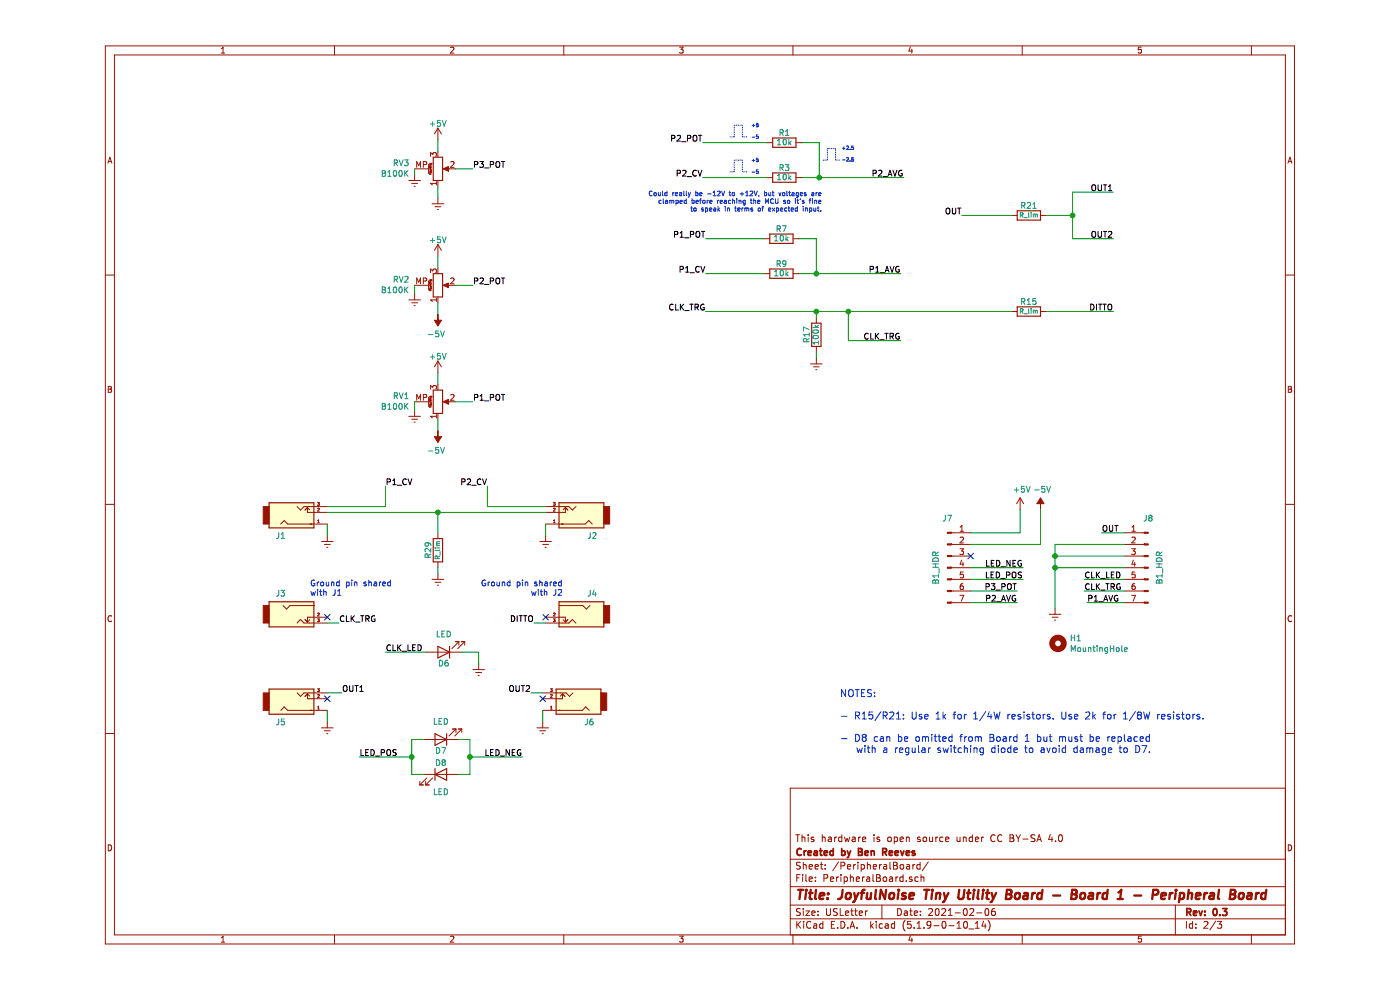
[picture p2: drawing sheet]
EESchema Schematic File Version 4
EELAYER 30 0
EELAYER END
$Descr USLetter 11000 8500
encoding utf-8
Sheet 2 3
Title "JoyfulNoise Tiny Utility Board - Board 1 - Peripheral Board"
Date "2021-02-06"
Rev "0.3"
Comp "Created by Ben Reeves"
Comment1 "This hardware is open source under CC BY-SA 4.0"
Comment2 ""
Comment3 ""
Comment4 ""
$EndDescr
$Comp
L Device:R_POT_MountingPin RV3
U 1 1
P 3250 1450
F 0 "RV3" H 3007 1404 50  0000 R CNN
F 1 "B100K" H 3007 1495 50  0000 R CNN
F 2 "SDIY:Potentiometer_Alpha_9mm_WithGround" H 3250 1450 50  0001 C CNN
F 3 "" H 3250 1450 50  0001 C CNN
F 4 "" H 3250 1450 50  0001 C CNN "Part"
F 5 "-smtmfg" H 3250 1450 50  0001 C CNN "Config"
F 6 "Alpha 9mm Vertical Potentiometer" H 3250 1450 50  0001 C CNN "Type"
	1    3250 1450
	1    0    0    1   
$EndComp
$Comp
L power:+5V #PWR01
U 1 1
P 3250 1200
F 0 "#PWR01" H 3250 1050 50  0001 C CNN
F 1 "+5V" H 3250 1340 50  0000 C CNN
F 2 "" H 3250 1200 50  0001 C CNN
F 3 "" H 3250 1200 50  0001 C CNN
	1    3250 1200
	1    0    0    -1  
$EndComp
$Comp
L Device:R_POT_MountingPin RV2
U 1 1
P 3250 2450
F 0 "RV2" H 3007 2404 50  0000 R CNN
F 1 "B100K" H 3007 2495 50  0000 R CNN
F 2 "SDIY:Potentiometer_Alpha_9mm_WithGround" H 3250 2450 50  0001 C CNN
F 3 "" H 3250 2450 50  0001 C CNN
F 4 "" H 3250 2450 50  0001 C CNN "Part"
F 5 "-smtmfg" H 3250 2450 50  0001 C CNN "Config"
F 6 "Alpha 9mm Vertical Potentiometer" H 3250 2450 50  0001 C CNN "Type"
	1    3250 2450
	1    0    0    1   
$EndComp
$Comp
L power:+5V #PWR02
U 1 1
P 3250 2200
F 0 "#PWR02" H 3250 2050 50  0001 C CNN
F 1 "+5V" H 3250 2340 50  0000 C CNN
F 2 "" H 3250 2200 50  0001 C CNN
F 3 "" H 3250 2200 50  0001 C CNN
	1    3250 2200
	1    0    0    -1  
$EndComp
$Comp
L SDIY:JACK_MONO J1
U 1 1
P 1850 4400
F 0 "J1" H 1900 4200 50  0000 C CNN
F 1 "3.5mm Mono Jack" H 2000 4550 50  0001 C CNN
F 2 "SDIY:PJ301M-12_Thonkiconn" H 1850 4400 50  0001 C CNN
F 3 "" H 1850 4400 50  0001 C CNN
F 4 "" H 1850 4400 50  0001 C CNN "Part"
F 5 "-smtmfg" H 1850 4400 50  0001 C CNN "Config"
F 6 "Thonkiconn Jack" H 1850 4400 50  0001 C CNN "Type"
	1    1850 4400
	1    0    0    -1  
$EndComp
$Comp
L Device:R_POT_MountingPin RV1
U 1 1
P 3250 3450
F 0 "RV1" H 3007 3404 50  0000 R CNN
F 1 "B100K" H 3007 3495 50  0000 R CNN
F 2 "SDIY:Potentiometer_Alpha_9mm_WithGround" H 3250 3450 50  0001 C CNN
F 3 "" H 3250 3450 50  0001 C CNN
F 4 "" H 3250 3450 50  0001 C CNN "Part"
F 5 "-smtmfg" H 3250 3450 50  0001 C CNN "Config"
F 6 "Alpha 9mm Vertical Potentiometer" H 3250 3450 50  0001 C CNN "Type"
	1    3250 3450
	1    0    0    1   
$EndComp
$Comp
L power:+5V #PWR03
U 1 1
P 3250 3200
F 0 "#PWR03" H 3250 3050 50  0001 C CNN
F 1 "+5V" H 3250 3340 50  0000 C CNN
F 2 "" H 3250 3200 50  0001 C CNN
F 3 "" H 3250 3200 50  0001 C CNN
	1    3250 3200
	1    0    0    -1  
$EndComp
$Comp
L SDIY:JACK_MONO J2
U 1 1
P 4625 4400
F 0 "J2" H 4675 4200 50  0000 C CNN
F 1 "3.5mm Mono Jack" H 4775 4550 50  0001 C CNN
F 2 "SDIY:PJ301M-12_Thonkiconn" H 4625 4400 50  0001 C CNN
F 3 "" H 4625 4400 50  0001 C CNN
F 4 "" H 4625 4400 50  0001 C CNN "Part"
F 5 "-smtmfg" H 4625 4400 50  0001 C CNN "Config"
F 6 "Thonkiconn Jack" H 4625 4400 50  0001 C CNN "Type"
	1    4625 4400
	-1   0    0    -1  
$EndComp
Text Label 2800 4175 0    50   ~ 0
P1_CV
Text Label 3675 4175 2    50   ~ 0
P2_CV
$Comp
L SDIY:JACK_MONO_NoRing J4
U 1 1
P 4625 5300
F 0 "J4" H 4675 5100 50  0000 C CNN
F 1 "3.5mm Mono Jack" H 4775 5450 50  0001 C CNN
F 2 "SDIY:PJ301M-12_Thonkiconn_NoGround" H 4625 5300 50  0001 C CNN
F 3 "" H 4625 5300 50  0001 C CNN
F 4 "" H 4625 5300 50  0001 C CNN "Part"
F 5 "-smtmfg" H 4625 5300 50  0001 C CNN "Config"
F 6 "Thonkiconn Jack" H 4625 5300 50  0001 C CNN "Type"
	1    4625 5300
	-1   0    0    1   
$EndComp
NoConn ~ 4175 5300
$Comp
L power:GNDREF #PWR04
U 1 1
P 2300 4600
F 0 "#PWR04" H 2300 4350 50  0001 C CNN
F 1 "GNDREF" H 2300 4450 50  0001 C CNN
F 2 "" H 2300 4600 50  0001 C CNN
F 3 "" H 2300 4600 50  0001 C CNN
	1    2300 4600
	1    0    0    -1  
$EndComp
$Comp
L power:GNDREF #PWR05
U 1 1
P 4175 4600
F 0 "#PWR05" H 4175 4350 50  0001 C CNN
F 1 "GNDREF" H 4175 4450 50  0001 C CNN
F 2 "" H 4175 4600 50  0001 C CNN
F 3 "" H 4175 4600 50  0001 C CNN
	1    4175 4600
	-1   0    0    -1  
$EndComp
$Comp
L SDIY:JACK_MONO J5
U 1 1
P 1850 6000
F 0 "J5" H 1900 5800 50  0000 C CNN
F 1 "3.5mm Mono Jack" H 2000 6150 50  0001 C CNN
F 2 "SDIY:PJ301M-12_Thonkiconn" H 1850 6000 50  0001 C CNN
F 3 "" H 1850 6000 50  0001 C CNN
F 4 "" H 1850 6000 50  0001 C CNN "Part"
F 5 "-smtmfg" H 1850 6000 50  0001 C CNN "Config"
F 6 "Thonkiconn Jack" H 1850 6000 50  0001 C CNN "Type"
	1    1850 6000
	1    0    0    -1  
$EndComp
Text Label 2425 5950 0    50   ~ 0
OUT1
$Comp
L SDIY:JACK_MONO J6
U 1 1
P 4600 6000
F 0 "J6" H 4650 5800 50  0000 C CNN
F 1 "3.5mm Mono Jack" H 4750 6150 50  0001 C CNN
F 2 "SDIY:PJ301M-12_Thonkiconn" H 4600 6000 50  0001 C CNN
F 3 "" H 4600 6000 50  0001 C CNN
F 4 "" H 4600 6000 50  0001 C CNN "Part"
F 5 "-smtmfg" H 4600 6000 50  0001 C CNN "Config"
F 6 "Thonkiconn Jack" H 4600 6000 50  0001 C CNN "Type"
	1    4600 6000
	-1   0    0    -1  
$EndComp
Text Label 4050 5950 2    50   ~ 0
OUT2
NoConn ~ 2300 6000
NoConn ~ 4150 6000
$Comp
L power:GNDREF #PWR08
U 1 1
P 4150 6200
F 0 "#PWR08" H 4150 5950 50  0001 C CNN
F 1 "GNDREF" H 4150 6050 50  0001 C CNN
F 2 "" H 4150 6200 50  0001 C CNN
F 3 "" H 4150 6200 50  0001 C CNN
	1    4150 6200
	-1   0    0    -1  
$EndComp
$Comp
L power:GNDREF #PWR09
U 1 1
P 2300 6200
F 0 "#PWR09" H 2300 5950 50  0001 C CNN
F 1 "GNDREF" H 2300 6050 50  0001 C CNN
F 2 "" H 2300 6200 50  0001 C CNN
F 3 "" H 2300 6200 50  0001 C CNN
	1    2300 6200
	1    0    0    -1  
$EndComp
$Comp
L power:GNDREF #PWR013
U 1 1
P 3250 1700
F 0 "#PWR013" H 3250 1450 50  0001 C CNN
F 1 "GNDREF" H 3250 1550 50  0001 C CNN
F 2 "" H 3250 1700 50  0001 C CNN
F 3 "" H 3250 1700 50  0001 C CNN
	1    3250 1700
	1    0    0    -1  
$EndComp
$Comp
L power:GNDREF #PWR015
U 1 1
P 3600 5700
F 0 "#PWR015" H 3600 5450 50  0001 C CNN
F 1 "GNDREF" H 3600 5550 50  0001 C CNN
F 2 "" H 3600 5700 50  0001 C CNN
F 3 "" H 3600 5700 50  0001 C CNN
	1    3600 5700
	1    0    0    -1  
$EndComp
$Comp
L Device:LED D7
U 1 1
P 3275 6350
F 0 "D7" H 3275 6450 50  0000 C CNN
F 1 "LED" H 3275 6200 50  0000 C CNN
F 2 "LEDs:LED_D3.0mm" H 3275 6350 50  0001 C CNN
F 3 "" H 3275 6350 50  0001 C CNN
F 4 "" H 3275 6350 50  0001 C CNN "Part"
F 5 "-smtmfg" H 3275 6350 50  0001 C CNN "Config"
F 6 "3mm LED" H 3275 6350 50  0001 C CNN "Type"
	1    3275 6350
	-1   0    0    1   
$EndComp
$Comp
L Device:LED D8
U 1 1
P 3275 6650
F 0 "D8" H 3275 6750 50  0000 C CNN
F 1 "LED" H 3275 6500 50  0000 C CNN
F 2 "LEDs:LED_D3.0mm" H 3275 6650 50  0001 C CNN
F 3 "" H 3275 6650 50  0001 C CNN
F 4 "" H 3275 6650 50  0001 C CNN "Part"
F 5 "-smtmfg" H 3275 6650 50  0001 C CNN "Config"
F 6 "3mm LED" H 3275 6650 50  0001 C CNN "Type"
	1    3275 6650
	1    0    0    -1  
$EndComp
Text Label 3550 3450 0    50   ~ 0
P1_POT
Text Label 3550 2450 0    50   ~ 0
P2_POT
Text Label 3550 1450 0    50   ~ 0
P3_POT
Text Label 2800 5600 0    50   ~ 0
CLK_LED
Text Label 2575 6500 0    50   ~ 0
LED_POS
Text Label 3975 6500 2    50   ~ 0
LED_NEG
Wire Wire Line
	3250 1200 3250 1300
Wire Wire Line
	3250 2200 3250 2300
Wire Wire Line
	3250 2600 3250 2700
Wire Wire Line
	3250 3200 3250 3300
Wire Wire Line
	3250 3600 3250 3700
Wire Wire Line
	2300 4350 2800 4350
Wire Wire Line
	4175 4350 3675 4350
Wire Wire Line
	2300 4500 2300 4600
Wire Wire Line
	4175 4500 4175 4600
Wire Wire Line
	2300 5950 2425 5950
Wire Wire Line
	4150 5950 4050 5950
Wire Wire Line
	2300 6100 2300 6200
Wire Wire Line
	4150 6100 4150 6200
Wire Wire Line
	3400 1450 3550 1450
Wire Wire Line
	3400 2450 3550 2450
Wire Wire Line
	3400 3450 3550 3450
Wire Wire Line
	3150 5600 2800 5600
Wire Wire Line
	3450 5600 3600 5600
Wire Wire Line
	3600 5600 3600 5700
Wire Wire Line
	3525 6650 3425 6650
Wire Wire Line
	3525 6350 3525 6500
Wire Wire Line
	3525 6350 3425 6350
Wire Wire Line
	3125 6350 3025 6350
Wire Wire Line
	3025 6350 3025 6500
Wire Wire Line
	3025 6650 3125 6650
Wire Wire Line
	2575 6500 3025 6500
Connection ~ 3025 6500
Wire Wire Line
	3525 6500 3975 6500
Connection ~ 3525 6500
Wire Wire Line
	3025 6500 3025 6650
Wire Wire Line
	3525 6500 3525 6650
$Comp
L Device:LED D6
U 1 1
P 3300 5600
F 0 "D6" H 3300 5700 50  0000 C CNN
F 1 "LED" H 3300 5450 50  0000 C CNN
F 2 "LEDs:LED_D3.0mm" H 3300 5600 50  0001 C CNN
F 3 "" H 3300 5600 50  0001 C CNN
F 4 "" H 3300 5600 50  0001 C CNN "Part"
F 5 "-smtmfg" H 3300 5600 50  0001 C CNN "Config"
F 6 "3mm LED" H 3300 5600 50  0001 C CNN "Type"
	1    3300 5600
	-1   0    0    1   
$EndComp
$Comp
L power:-5V #PWR0107
U 1 1
P 3250 2700
F 0 "#PWR0107" H 3250 2800 50  0001 C CNN
F 1 "-5V" H 3265 2873 50  0000 C CNN
F 2 "" H 3250 2700 50  0001 C CNN
F 3 "" H 3250 2700 50  0001 C CNN
	1    3250 2700
	-1   0    0    1   
$EndComp
$Comp
L power:-5V #PWR0108
U 1 1
P 3250 3700
F 0 "#PWR0108" H 3250 3800 50  0001 C CNN
F 1 "-5V" H 3265 3873 50  0000 C CNN
F 2 "" H 3250 3700 50  0001 C CNN
F 3 "" H 3250 3700 50  0001 C CNN
	1    3250 3700
	-1   0    0    1   
$EndComp
Wire Wire Line
	4075 5350 4175 5350
$Comp
L Connector:Conn_01x07_Male J?
U 1 1
P 7625 4875
AR Path="/61DF2F72" Ref="J?"  Part="1" 
AR Path="/5FE97452/61DF2F72" Ref="J?"  Part="1" 
AR Path="/5FE9B0F3/61DF2F72" Ref="J7"  Part="1" 
F 0 "J7" H 7625 5300 50  0000 C CNN
F 1 "B1_HDR" V 7525 4875 50  0000 C CNN
F 2 "Pin_Headers:Pin_Header_Straight_1x07_Pitch2.54mm" H 7625 4875 50  0001 C CNN
F 3 "" H 7625 4875 50  0001 C CNN
F 4 "" H 7625 4875 50  0001 C CNN "Part"
F 5 "-smtmfg" H 7625 4875 50  0001 C CNN "Config"
F 6 "1x7 Male Pin Header" H 7625 4875 50  0001 C CNN "Type"
	1    7625 4875
	1    0    0    -1  
$EndComp
$Comp
L Connector:Conn_01x07_Male J?
U 1 1
P 9350 4875
AR Path="/61DF2F7C" Ref="J?"  Part="1" 
AR Path="/5FE97452/61DF2F7C" Ref="J?"  Part="1" 
AR Path="/5FE9B0F3/61DF2F7C" Ref="J8"  Part="1" 
F 0 "J8" H 9350 5300 50  0000 C CNN
F 1 "B1_HDR" V 9250 4875 50  0000 C CNN
F 2 "Pin_Headers:Pin_Header_Straight_1x07_Pitch2.54mm" H 9350 4875 50  0001 C CNN
F 3 "" H 9350 4875 50  0001 C CNN
F 4 "" H 9350 4875 50  0001 C CNN "Part"
F 5 "-smtmfg" H 9350 4875 50  0001 C CNN "Config"
F 6 "1x7 Male Pin Header" H 9350 4875 50  0001 C CNN "Type"
	1    9350 4875
	-1   0    0    -1  
$EndComp
$Comp
L Mechanical:MountingHole H1
U 1 1
P 8575 5525
F 0 "H1" H 8675 5571 50  0000 L CNN
F 1 "MountingHole" H 8675 5480 50  0000 L CNN
F 2 "Mounting_Holes:MountingHole_3.2mm_M3" H 8575 5525 50  0001 C CNN
F 3 "~" H 8575 5525 50  0001 C CNN
F 4 "Yes" H 8575 5525 50  0001 C CNN "Exclude"
F 5 "do not fit" H 8575 5525 50  0001 C CNN "Config"
	1    8575 5525
	1    0    0    -1  
$EndComp
$Comp
L Device:R R?
U 1 1
P 6225 1525
AR Path="/5FE97452/602D0D5F" Ref="R?"  Part="1" 
AR Path="/5FE9B0F3/602D0D5F" Ref="R3"  Part="1" 
F 0 "R3" V 6305 1525 50  0000 C CNN
F 1 "10k" V 6225 1525 50  0000 C CNN
F 2 "SDIY:R_Axial_DIN0207_L6.3mm_D2.5mm_P2.54mm_Vertical" V 6155 1525 50  0001 C CNN
F 3 "" H 6225 1525 50  0001 C CNN
F 4 "" H 6225 1525 50  0001 C CNN "Part"
F 5 "1%" H 6225 1525 50  0001 C CNN "Tolerance"
F 6 "C17414" H 6225 1525 50  0001 C CNN "LCSC"
F 7 "Yes" H 6225 1525 50  0001 C CNN "SMT Place"
F 8 "R_0805" H 6225 1525 50  0001 C CNN "SMT package"
F 9 "1% Metal Film Resistor" H 6225 1525 50  0001 C CNN "Type"
	1    6225 1525
	0    1    -1   0   
$EndComp
$Comp
L Device:R R?
U 1 1
P 6225 1225
AR Path="/5FE97452/602D0D65" Ref="R?"  Part="1" 
AR Path="/5FE9B0F3/602D0D65" Ref="R1"  Part="1" 
F 0 "R1" V 6305 1225 50  0000 C CNN
F 1 "10k" V 6225 1225 50  0000 C CNN
F 2 "SDIY:R_Axial_DIN0207_L6.3mm_D2.5mm_P2.54mm_Vertical" V 6155 1225 50  0001 C CNN
F 3 "" H 6225 1225 50  0001 C CNN
F 4 "" H 6225 1225 50  0001 C CNN "Part"
F 5 "1%" H 6225 1225 50  0001 C CNN "Tolerance"
F 6 "C17414" H 6225 1225 50  0001 C CNN "LCSC"
F 7 "Yes" H 6225 1225 50  0001 C CNN "SMT Place"
F 8 "R_0805" H 6225 1225 50  0001 C CNN "SMT package"
F 9 "1% Metal Film Resistor" H 6225 1225 50  0001 C CNN "Type"
	1    6225 1225
	0    1    -1   0   
$EndComp
Wire Wire Line
	6375 1525 6525 1525
Wire Wire Line
	6375 1225 6525 1225
Wire Wire Line
	6525 1225 6525 1525
Connection ~ 6525 1525
Text Notes 6010 1500 2    30   ~ 0
+5\n\n-5
Wire Notes Line
	5905 1475 5865 1475
Wire Notes Line
	5865 1475 5865 1375
Wire Notes Line
	5865 1375 5795 1375
Wire Notes Line
	5795 1375 5795 1475
Wire Notes Line
	5795 1475 5755 1475
Text Notes 6010 1200 2    30   ~ 0
+5\n\n-5
Wire Notes Line
	5905 1175 5865 1175
Wire Notes Line
	5865 1175 5865 1075
Wire Notes Line
	5865 1075 5795 1075
Wire Notes Line
	5795 1075 5795 1175
Wire Notes Line
	5795 1175 5755 1175
Text Notes 6715 1395 0    30   ~ 0
+2.5\n\n-2.5
Wire Notes Line
	6705 1375 6665 1375
Wire Notes Line
	6665 1375 6665 1275
Wire Notes Line
	6665 1275 6595 1275
Wire Notes Line
	6595 1275 6595 1375
Wire Notes Line
	6595 1375 6555 1375
Text Notes 6550 1825 2    40   ~ 0
Could really be -12V to +12V, but voltages are\nclamped before reaching the MCU so it’s fine\nto speak in terms of expected input.
Text Label 5525 1225 2    50   ~ 0
P2_POT
Text Label 5525 1525 2    50   ~ 0
P2_CV
Wire Wire Line
	6525 1525 7250 1525
Wire Wire Line
	5525 1225 6075 1225
Wire Wire Line
	5525 1525 6075 1525
Text Label 7250 1525 2    50   ~ 0
P2_AVG
$Comp
L Device:R R?
U 1 1
P 6200 2350
AR Path="/5FE97452/603377A1" Ref="R?"  Part="1" 
AR Path="/5FE9B0F3/603377A1" Ref="R9"  Part="1" 
F 0 "R9" V 6280 2350 50  0000 C CNN
F 1 "10k" V 6200 2350 50  0000 C CNN
F 2 "SDIY:R_Axial_DIN0207_L6.3mm_D2.5mm_P2.54mm_Vertical" V 6130 2350 50  0001 C CNN
F 3 "" H 6200 2350 50  0001 C CNN
F 4 "" H 6200 2350 50  0001 C CNN "Part"
F 5 "1%" H 6200 2350 50  0001 C CNN "Tolerance"
F 6 "C17414" H 6200 2350 50  0001 C CNN "LCSC"
F 7 "Yes" H 6200 2350 50  0001 C CNN "SMT Place"
F 8 "R_0805" H 6200 2350 50  0001 C CNN "SMT package"
F 9 "1% Metal Film Resistor" H 6200 2350 50  0001 C CNN "Type"
	1    6200 2350
	0    -1   -1   0   
$EndComp
$Comp
L Device:R R?
U 1 1
P 6200 2050
AR Path="/5FE97452/603377A7" Ref="R?"  Part="1" 
AR Path="/5FE9B0F3/603377A7" Ref="R7"  Part="1" 
F 0 "R7" V 6280 2050 50  0000 C CNN
F 1 "10k" V 6200 2050 50  0000 C CNN
F 2 "SDIY:R_Axial_DIN0207_L6.3mm_D2.5mm_P2.54mm_Vertical" V 6130 2050 50  0001 C CNN
F 3 "" H 6200 2050 50  0001 C CNN
F 4 "" H 6200 2050 50  0001 C CNN "Part"
F 5 "1%" H 6200 2050 50  0001 C CNN "Tolerance"
F 6 "C17414" H 6200 2050 50  0001 C CNN "LCSC"
F 7 "Yes" H 6200 2050 50  0001 C CNN "SMT Place"
F 8 "R_0805" H 6200 2050 50  0001 C CNN "SMT package"
F 9 "1% Metal Film Resistor" H 6200 2050 50  0001 C CNN "Type"
	1    6200 2050
	0    -1   -1   0   
$EndComp
Wire Wire Line
	6350 2350 6500 2350
Wire Wire Line
	6350 2050 6500 2050
Wire Wire Line
	6500 2050 6500 2350
Connection ~ 6500 2350
Text Label 5550 2050 2    50   ~ 0
P1_POT
Text Label 5550 2350 2    50   ~ 0
P1_CV
Wire Wire Line
	6500 2350 7225 2350
Wire Wire Line
	5550 2050 6050 2050
Wire Wire Line
	5550 2350 6050 2350
Text Label 7225 2350 2    50   ~ 0
P1_AVG
Text Label 8225 5075 2    50   ~ 0
P3_POT
Text Label 8225 5175 2    50   ~ 0
P2_AVG
Text Label 8800 5075 0    50   ~ 0
CLK_TRG
Text Label 8800 4975 0    50   ~ 0
CLK_LED
Text Label 8950 4575 0    50   ~ 0
OUT
Text Label 8275 4975 2    50   ~ 0
LED_POS
Text Label 8275 4875 2    50   ~ 0
LED_NEG
Text Label 8825 5175 0    50   ~ 0
P1_AVG
Wire Wire Line
	8225 5175 7825 5175
Wire Wire Line
	8825 5175 9150 5175
$Comp
L power:+5V #PWR?
U 1 1
P 8250 4375
AR Path="/5FE97452/60541A89" Ref="#PWR?"  Part="1" 
AR Path="/5FE9B0F3/60541A89" Ref="#PWR0104"  Part="1" 
F 0 "#PWR0104" H 8250 4225 50  0001 C CNN
F 1 "+5V" H 8265 4548 50  0000 C CNN
F 2 "" H 8250 4375 50  0001 C CNN
F 3 "" H 8250 4375 50  0001 C CNN
	1    8250 4375
	1    0    0    -1  
$EndComp
$Comp
L power:GNDREF #PWR?
U 1 1
P 8550 5225
AR Path="/5FE97452/60541A8F" Ref="#PWR?"  Part="1" 
AR Path="/5FE9B0F3/60541A8F" Ref="#PWR0106"  Part="1" 
F 0 "#PWR0106" H 8550 4975 50  0001 C CNN
F 1 "GNDREF" H 8550 5075 50  0001 C CNN
F 2 "" H 8550 5225 50  0001 C CNN
F 3 "" H 8550 5225 50  0001 C CNN
	1    8550 5225
	1    0    0    -1  
$EndComp
$Comp
L power:-5V #PWR?
U 1 1
P 8425 4375
AR Path="/5FE97452/60541A95" Ref="#PWR?"  Part="1" 
AR Path="/5FE9B0F3/60541A95" Ref="#PWR0109"  Part="1" 
F 0 "#PWR0109" H 8425 4475 50  0001 C CNN
F 1 "-5V" H 8440 4548 50  0000 C CNN
F 2 "" H 8425 4375 50  0001 C CNN
F 3 "" H 8425 4375 50  0001 C CNN
	1    8425 4375
	1    0    0    -1  
$EndComp
Connection ~ 8550 4875
Wire Wire Line
	8550 4875 9150 4875
Wire Wire Line
	8250 4375 8250 4575
Wire Wire Line
	7825 4575 8250 4575
Wire Wire Line
	8950 4575 9150 4575
Wire Wire Line
	7825 4675 8425 4675
Wire Wire Line
	8425 4675 8425 4375
Wire Wire Line
	8550 4875 8550 4775
Connection ~ 8550 4775
Wire Wire Line
	9150 4775 8550 4775
Wire Wire Line
	7825 5075 8225 5075
Wire Wire Line
	8800 5075 9150 5075
Wire Wire Line
	7825 4975 8275 4975
Wire Wire Line
	7825 4875 8275 4875
Wire Wire Line
	9150 4975 8800 4975
Wire Wire Line
	8550 4775 8550 4675
Wire Wire Line
	8550 4675 9150 4675
$Comp
L power:GNDREF #PWR?
U 1 1
P 6500 3075
AR Path="/5FE97452/608FB22D" Ref="#PWR?"  Part="1" 
AR Path="/5FE9B0F3/608FB22D" Ref="#PWR0110"  Part="1" 
F 0 "#PWR0110" H 6500 2825 50  0001 C CNN
F 1 "GNDREF" H 6500 2925 50  0001 C CNN
F 2 "" H 6500 3075 50  0001 C CNN
F 3 "" H 6500 3075 50  0001 C CNN
	1    6500 3075
	1    0    0    -1  
$EndComp
Wire Wire Line
	6500 3025 6500 3075
Wire Wire Line
	6500 2675 6500 2725
Wire Wire Line
	6500 2675 5550 2675
Text Label 5550 2675 2    50   ~ 0
CLK_TRG
Connection ~ 6500 2675
Text Label 7750 1850 2    50   ~ 0
OUT
Wire Wire Line
	7750 1850 8175 1850
Text Label 9050 1650 2    50   ~ 0
OUT1
Text Label 9050 2050 2    50   ~ 0
OUT2
Wire Wire Line
	8475 1850 8700 1850
Wire Wire Line
	8700 1850 8700 1650
Wire Wire Line
	8700 1650 9050 1650
Wire Wire Line
	8700 1850 8700 2050
Wire Wire Line
	8700 2050 9050 2050
Connection ~ 8700 1850
Text Label 4075 5350 2    50   ~ 0
DITTO
Wire Wire Line
	6500 2675 6775 2675
Wire Wire Line
	8475 2675 9050 2675
Text Label 9050 2675 2    50   ~ 0
DITTO
Wire Wire Line
	2300 4400 3250 4400
Connection ~ 3250 4400
Wire Wire Line
	3250 4400 4175 4400
$Comp
L Device:R R?
U 1 1
P 3250 4725
AR Path="/5FE97452/60AA80E9" Ref="R?"  Part="1" 
AR Path="/5FE9B0F3/60AA80E9" Ref="R29"  Part="1" 
F 0 "R29" V 3330 4725 50  0000 C CNN
F 1 "R_lim" V 3250 4725 40  0000 C CNN
F 2 "SDIY:R_Axial_DIN0207_L6.3mm_D2.5mm_P2.54mm_Vertical" V 3180 4725 50  0001 C CNN
F 3 "" H 3250 4725 50  0001 C CNN
F 4 "Use 1k 1/4W or 2k 1/8W" H 3250 4725 50  0001 C CNN "Note"
F 5 "" H 3250 4725 50  0001 C CNN "Part"
F 6 "1/4W" H 3250 4725 50  0001 C CNN "Power Rating"
F 7 "Yes" H 3250 4725 50  0001 C CNN "SMT Place"
F 8 "C4410" H 3250 4725 50  0001 C CNN "LCSC"
F 9 "1206 1/4W" H 3250 4725 50  0001 C CNN "SMT Note"
F 10 "R_0805 or R_1206" H 3250 4725 50  0001 C CNN "SMT package"
F 11 "5% Resistor" H 3250 4725 50  0001 C CNN "Type"
	1    3250 4725
	-1   0    0    1   
$EndComp
Wire Wire Line
	3250 4400 3250 4575
$Comp
L power:GNDREF #PWR014
U 1 1
P 3250 4925
F 0 "#PWR014" H 3250 4675 50  0001 C CNN
F 1 "GNDREF" H 3250 4775 50  0001 C CNN
F 2 "" H 3250 4925 50  0001 C CNN
F 3 "" H 3250 4925 50  0001 C CNN
	1    3250 4925
	1    0    0    -1  
$EndComp
Wire Wire Line
	3250 4875 3250 4925
Wire Wire Line
	2800 4350 2800 4175
Wire Wire Line
	3675 4175 3675 4350
Wire Wire Line
	6775 2675 6775 2925
Wire Wire Line
	6775 2925 7225 2925
Connection ~ 6775 2675
Wire Wire Line
	6775 2675 8175 2675
Text Label 7225 2925 2    50   ~ 0
CLK_TRG
Wire Wire Line
	8550 4875 8550 5225
NoConn ~ 7825 4775
Wire Wire Line
	2300 5350 2400 5350
NoConn ~ 2300 5300
Text Label 2400 5350 0    50   ~ 0
CLK_TRG
$Comp
L SDIY:JACK_MONO_NoRing J3
U 1 1
P 1850 5300
F 0 "J3" H 1900 5100 50  0000 C CNN
F 1 "3.5mm Mono Jack" H 2000 5450 50  0001 C CNN
F 2 "SDIY:PJ301M-12_Thonkiconn_NoGround" H 1850 5300 50  0001 C CNN
F 3 "" H 1850 5300 50  0001 C CNN
F 4 "" H 1850 5300 50  0001 C CNN "Part"
F 5 "-smtmfg" H 1850 5300 50  0001 C CNN "Config"
F 6 "Thonkiconn Jack" H 1850 5300 50  0001 C CNN "Type"
	1    1850 5300
	1    0    0    1   
$EndComp
Text Notes 2150 5125 0    50   ~ 0
Ground pin shared\nwith J1
Text Notes 4325 5125 2    50   ~ 0
Ground pin shared\nwith J2
Wire Wire Line
	3250 1600 3250 1700
$Comp
L power:GNDREF #PWR0119
U 1 1
P 3050 1500
F 0 "#PWR0119" H 3050 1250 50  0001 C CNN
F 1 "GNDREF" H 3050 1350 50  0001 C CNN
F 2 "" H 3050 1500 50  0001 C CNN
F 3 "" H 3050 1500 50  0001 C CNN
	1    3050 1500
	1    0    0    -1  
$EndComp
Wire Wire Line
	3050 1450 3050 1500
$Comp
L power:GNDREF #PWR0123
U 1 1
P 3050 2525
F 0 "#PWR0123" H 3050 2275 50  0001 C CNN
F 1 "GNDREF" H 3050 2375 50  0001 C CNN
F 2 "" H 3050 2525 50  0001 C CNN
F 3 "" H 3050 2525 50  0001 C CNN
	1    3050 2525
	1    0    0    -1  
$EndComp
Wire Wire Line
	3050 2525 3050 2450
$Comp
L power:GNDREF #PWR0124
U 1 1
P 3050 3525
F 0 "#PWR0124" H 3050 3275 50  0001 C CNN
F 1 "GNDREF" H 3050 3375 50  0001 C CNN
F 2 "" H 3050 3525 50  0001 C CNN
F 3 "" H 3050 3525 50  0001 C CNN
	1    3050 3525
	1    0    0    -1  
$EndComp
Wire Wire Line
	3050 3525 3050 3450
Text Notes 6700 6475 0    60   ~ 0
NOTES:\n\n- R15/R21: Use 1k for 1/4W resistors. Use 2k for 1/8W resistors.\n\n- D8 can be omitted from Board 1 but must be replaced\n   with a regular switching diode to avoid damage to D7.
$Comp
L Device:R R?
U 1 1
P 8325 2675
AR Path="/5FE97452/61B5CD54" Ref="R?"  Part="1" 
AR Path="/5FE9B0F3/61B5CD54" Ref="R15"  Part="1" 
F 0 "R15" V 8405 2675 50  0000 C CNN
F 1 "R_lim" V 8325 2675 40  0000 C CNN
F 2 "SDIY:R_Axial_DIN0207_L6.3mm_D2.5mm_P2.54mm_Vertical" V 8255 2675 50  0001 C CNN
F 3 "" H 8325 2675 50  0001 C CNN
F 4 "Use 1k 1/4W or 2k 1/8W" H 8325 2675 50  0001 C CNN "Note"
F 5 "" H 8325 2675 50  0001 C CNN "Part"
F 6 "1/4W" H 8325 2675 50  0001 C CNN "Power Rating"
F 7 "Yes" H 8325 2675 50  0001 C CNN "SMT Place"
F 8 "C4410" H 8325 2675 50  0001 C CNN "LCSC"
F 9 "1206 1/4W" H 8325 2675 50  0001 C CNN "SMT Note"
F 10 "R_0805 or R_1206" H 8325 2675 50  0001 C CNN "SMT package"
F 11 "5% Resistor" H 8325 2675 50  0001 C CNN "Type"
	1    8325 2675
	0    -1   -1   0   
$EndComp
$Comp
L Device:R R?
U 1 1
P 6500 2875
AR Path="/5FE97452/608FB227" Ref="R?"  Part="1" 
AR Path="/5FE9B0F3/608FB227" Ref="R17"  Part="1" 
F 0 "R17" V 6580 2875 50  0000 C CNN
F 1 "100k" V 6500 2875 50  0000 C CNN
F 2 "SDIY:R_Axial_DIN0207_L6.3mm_D2.5mm_P2.54mm_Vertical" V 6430 2875 50  0001 C CNN
F 3 "" H 6500 2875 50  0001 C CNN
F 4 "" H 6500 2875 50  0001 C CNN "Part"
F 5 "Yes" H 6500 2875 50  0001 C CNN "SMT Place"
F 6 "C17407" H 6500 2875 50  0001 C CNN "LCSC"
F 7 "R_0805" H 6500 2875 50  0001 C CNN "SMT package"
F 8 "5% Carbon Film Resistor" H 6500 2875 50  0001 C CNN "Type"
	1    6500 2875
	-1   0    0    1   
$EndComp
$Comp
L Device:R R?
U 1 1
P 8325 1850
AR Path="/5FE97452/60A49DEE" Ref="R?"  Part="1" 
AR Path="/5FE9B0F3/60A49DEE" Ref="R21"  Part="1" 
F 0 "R21" V 8405 1850 50  0000 C CNN
F 1 "R_lim" V 8325 1850 40  0000 C CNN
F 2 "SDIY:R_Axial_DIN0207_L6.3mm_D2.5mm_P2.54mm_Vertical" V 8255 1850 50  0001 C CNN
F 3 "" H 8325 1850 50  0001 C CNN
F 4 "Use 1k 1/4W or 2k 1/8W" H 8325 1850 50  0001 C CNN "Note"
F 5 "" H 8325 1850 50  0001 C CNN "Part"
F 6 "1/4W" H 8325 1850 50  0001 C CNN "Power Rating"
F 7 "Yes" H 8325 1850 50  0001 C CNN "SMT Place"
F 8 "C4410" H 8325 1850 50  0001 C CNN "LCSC"
F 9 "1206 1/4W" H 8325 1850 50  0001 C CNN "SMT Note"
F 10 "R_0805 or R_1206" H 8325 1850 50  0001 C CNN "SMT package"
F 11 "5% Resistor" H 8325 1850 50  0001 C CNN "Type"
	1    8325 1850
	0    1    -1   0   
$EndComp
$EndSCHEMATC
